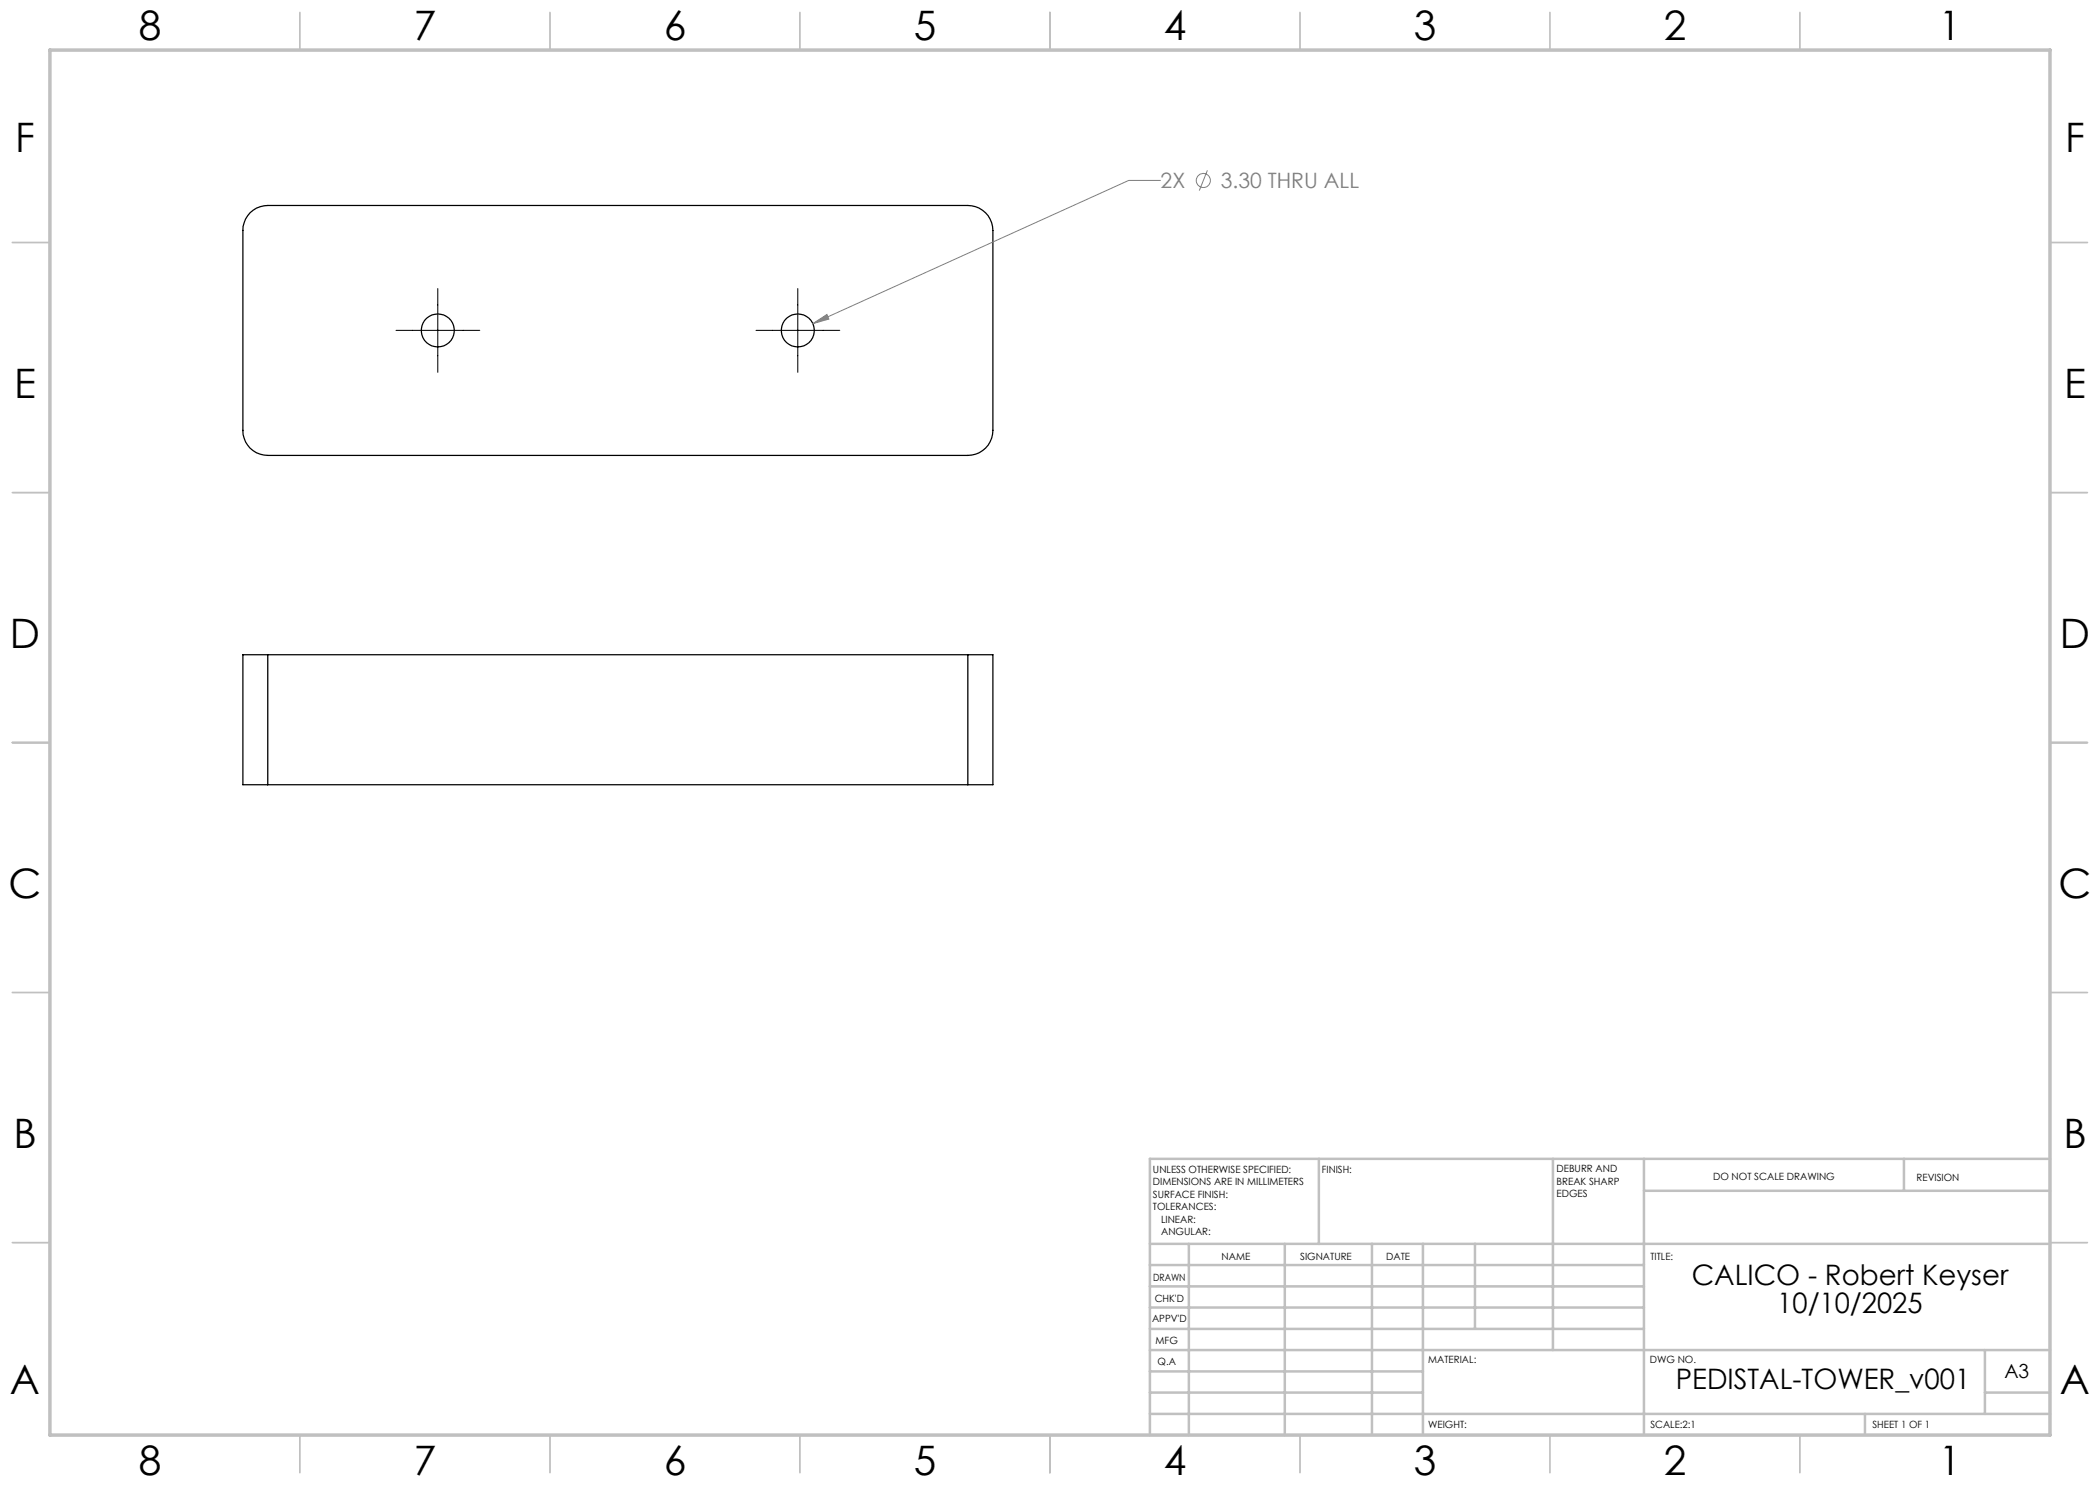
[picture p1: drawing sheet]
<svg xmlns="http://www.w3.org/2000/svg" width="420mm" height="297mm" viewBox="0 0 420 297" stroke-linecap="round" stroke-linejoin="round" font-family="sans-serif">
<g fill="none" stroke="#000" stroke-width=".25">
<path d="M50 42.5a5 5 0 0 1 3.6-1.4h140a5 5 0 0 1 5 5v40a5 5 0 0 1-5 5h-140a4.9 4.9 0 0 1-5-5v-40a5.2 5.2 0 0 1 1.4-3.6zM53.6 130.9h-5v26h5M53.6 130.9v26M53.6 130.9h140M193.6 130.9h5v26h-5M193.6 130.9v26M53.6 156.9h140"/>
<circle cx="87.6" cy="66.1" r="3.3"/>
<circle cx="159.6" cy="66.1" r="3.3"/>
</g>
<g fill="none" stroke="#808080" stroke-width=".2">
<path d="M232.1 36.1h-6.4l-63.1 28.6M241.5 34.1l-1.6 4M162.6 64.7l2.8-1.8 .4 .9z"/>
<circle cx="240.7" cy="36.1" r="1.41"/>
</g>
<path d="M87.6 57.7v16.8M159.6 57.7v16.8M79.2 66.1h16.8M151.2 66.1h16.8" fill="none" stroke="#000" stroke-width=".2"/>
<g fill="none" stroke="#c0c0c0" stroke-width=".35">
<path d="M60 2.5v7.5M110 2.5v7.5M160 2.5v7.5M210 2.5v7.5M260 2.5v7.5M310 2.5v7.5M360 2.5v7.5M2.5 48.5h7.5M410 48.5h7.5M2.5 98.5h7.5M410 98.5h7.5M2.5 148.5h7.5"/>
<path d="M410 148.5h7.5M2.5 198.5h7.5M410 198.5h7.5M2.5 248.5h7.5M410 248.5h7.5M60 287v7.5M110 287v7.5M160 287v7.5M210 287v7.5M260 287v7.5M310 287v7.5M360 287v7.5"/>
</g>
<g fill="none" stroke="#c0c0c0" stroke-width=".5">
<path d="M263.8 231.8v17M310.6 231.8v38.2M328.8 231.8v55.2M328.8 238.2h81.2M380.8 231.8v6.4M410 231.8h-180v55.2M230 248.8h180M230 257.3h98.8M230 253h98.8M237.8 248.8v38.2M257 248.8v38.2M274.4 248.8v38.2"/>
<path d="M284.6 248.8v38.2M295 248.8v17M230 265.8h98.8M230 261.5h98.8M230 278.5h54.6M230 274.3h54.6M230 270h180M397 278.5h13M397 270v12.8M230 282.8h180M373 282.8v4.2"/>
</g>
<path d="M10 10h400v277h-400z" fill="none" stroke="#c0c0c0" stroke-width=".7"/>
<path d="M162.6 64.7l2.8-1.8 .4 .9z" fill="#808080"/>
<g font-size="8.1">
<text x="27.8" y="8">8</text>
<text x="82.8" y="8">7</text>
<text x="132.8" y="8">6</text>
<text x="182.8" y="8">5</text>
<text x="232.8" y="8">4</text>
<text x="282.8" y="8">3</text>
<text x="332.8" y="8">2</text>
<text x="387.8" y="8">1</text>
<text x="3" y="30.4">F</text>
<text x="413" y="30.4">F</text>
<text x="2.8" y="79.6">E</text>
<text x="412.8" y="79.6">E</text>
<text x="2" y="129.6">D</text>
<text x="412" y="129.6">D</text>
<text x="1.7" y="179.6">C</text>
<text x="411.7" y="179.6">C</text>
<text x="2.7" y="229.6">B</text>
<text x="412.7" y="229.6">B</text>
<text x="2" y="278.9">A</text>
<text x="412" y="278.9">A</text>
<text x="27.8" y="295">8</text>
<text x="82.8" y="295">7</text>
<text x="132.8" y="295">6</text>
<text x="182.8" y="295">5</text>
<text x="232.8" y="295">4</text>
<text x="282.8" y="295">3</text>
<text x="332.8" y="295">2</text>
<text x="387.8" y="295">1</text>
</g>
<g font-size="5.6">
<text x="338.3" y="256.9">CALICO - Robert Keyser</text>
<text x="355.5" y="262.6">10/10/2025</text>
<text x="335.2" y="277.9">PEDISTAL-TOWER_v001</text>
</g>
<g font-size="4.2" fill="#808080">
<text x="232.1" y="37.6">2X</text>
<text x="244.2" y="37.6">3.30 THRU ALL</text>
</g>
<text font-size="3.9" x="400.9" y="275.5">A3</text>
<g font-size="2">
<text x="230.6" y="234.6">UNLESS OTHERWISE SPECIFIED:</text>
<text x="230.6" y="237.1">DIMENSIONS ARE IN MILLIMETERS</text>
<text x="230.6" y="239.6">SURFACE FINISH:</text>
<text x="264.4" y="234.6">FINISH:</text>
<text x="311.3" y="234.5">DEBURR AND</text>
<text x="311.3" y="237">BREAK SHARP</text>
<text x="311.3" y="239.5">EDGES</text>
<text x="342.6" y="236">DO NOT SCALE DRAWING</text>
<text x="383.3" y="236.2">REVISION</text>
<text x="230.6" y="242.1">TOLERANCES:</text>
<text x="232.2" y="244.6">LINEAR:</text>
<text x="232.2" y="247.1">ANGULAR:</text>
<text x="244.3" y="252">NAME</text>
<text x="260" y="251.9">SIGNATURE</text>
<text x="277.2" y="251.9">DATE</text>
<text x="330.1" y="251.9">TITLE:</text>
<text x="230.6" y="256.1">DRAWN</text>
<text x="230.9" y="260.3">CHK'D</text>
<text x="230.4" y="264.4">APPV'D</text>
<text x="231.1" y="268.8">MFG</text>
<text x="231.5" y="273">Q.A</text>
<text x="285.6" y="272.5">MATERIAL:</text>
<text x="330" y="272.5">DWG NO.</text>
<text x="285.6" y="285.5">WEIGHT:</text>
<text x="330.1" y="285.6">SCALE:2:1</text>
<text x="374.5" y="285.6">SHEET 1 OF 1</text>
</g>
</svg>
